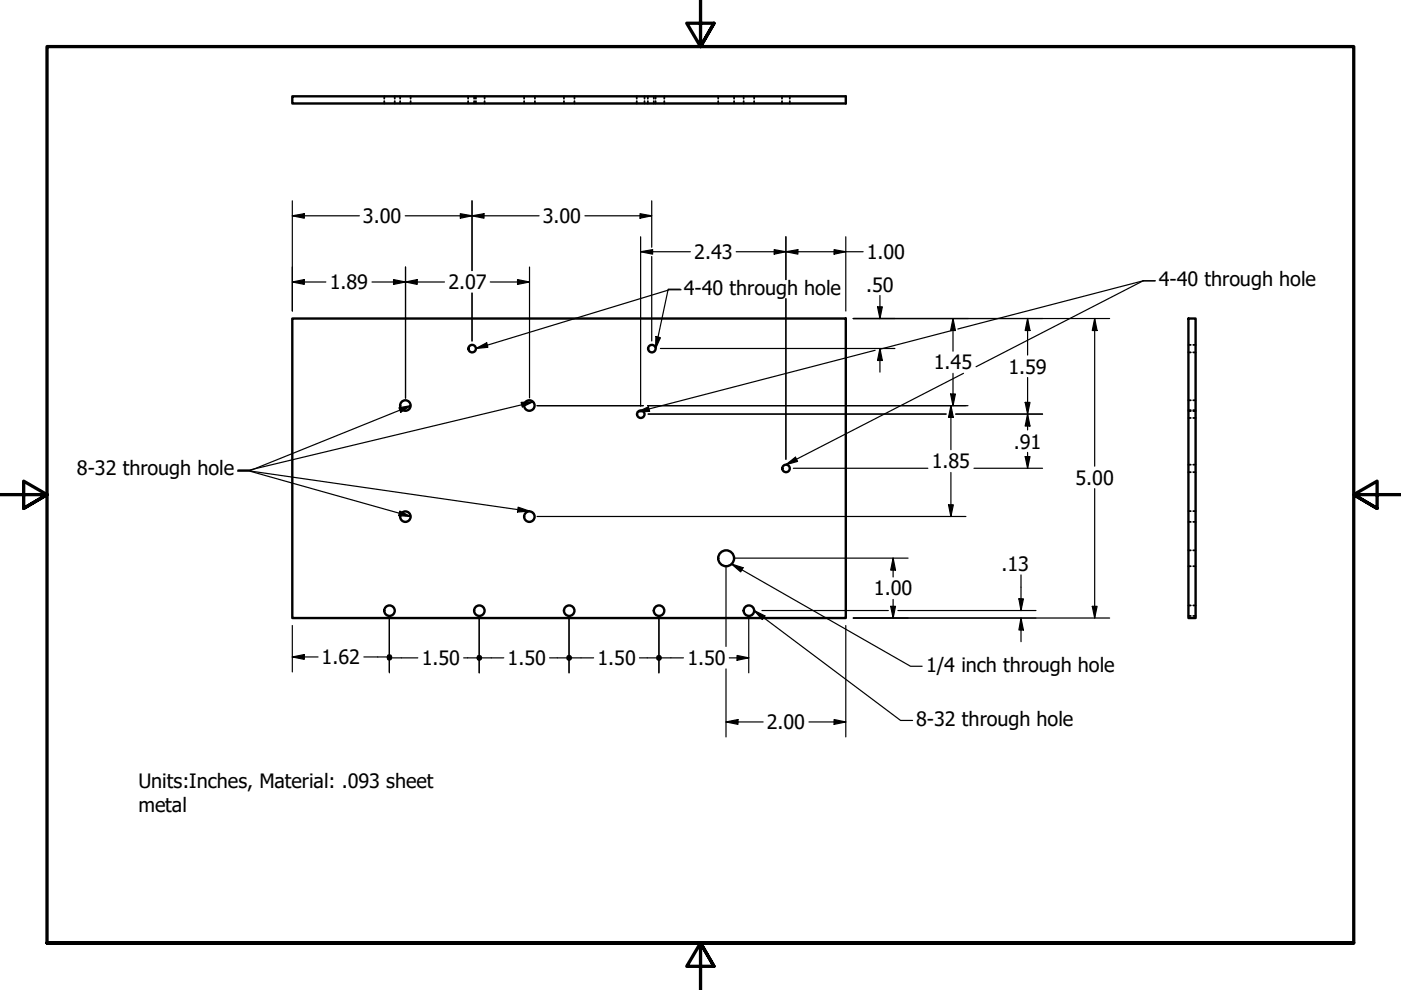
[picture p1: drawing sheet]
<svg xmlns="http://www.w3.org/2000/svg" width="297mm" height="210mm" viewBox="0 0 297 210" stroke-linecap="round" stroke-linejoin="round" font-family="sans-serif">
<!-- layer: Visible (ANSI) -->
<g fill="none" stroke="#000" stroke-width=".51">
<path d="M62 20.4h117.3v1.5h-117.3zM62 67.5h117.3v63.5h-117.3zM252 67.5h1.5v63.5h-1.5z"/>
<circle cx="100.1" cy="73.9" r=".79"/>
<circle cx="138.2" cy="73.9" r=".79"/>
<circle cx="85.9" cy="86" r="1.11"/>
<circle cx="112.2" cy="86" r="1.11"/>
<circle cx="135.9" cy="87.8" r=".79"/>
<circle cx="166.7" cy="99.3" r=".79"/>
<circle cx="85.9" cy="109.5" r="1.11"/>
<circle cx="112.2" cy="109.5" r="1.11"/>
<circle cx="154" cy="118.4" r="1.68"/>
<circle cx="82.6" cy="129.5" r="1.11"/>
<circle cx="101.6" cy="129.5" r="1.11"/>
<circle cx="120.7" cy="129.5" r="1.11"/>
<circle cx="139.7" cy="129.5" r="1.11"/>
<circle cx="158.8" cy="129.5" r="1.11"/>
</g>
<!-- layer: Hidden (ANSI) -->
<g fill="none" stroke="#000" stroke-width=".38">
<path d="M81.5 20.4v.5M81.5 21.4v.5M83.7 20.4v.5M83.7 21.4v.5M84.8 20.4v.5M84.8 21.4v.5M87.1 20.4v.5M87.1 21.4v.5M99.3 20.4v.5M99.3 21.4v.5M100.5 20.4v.5M100.5 21.4v.5"/>
<path d="M100.9 20.4v.5M100.9 21.4v.5M102.7 20.4v.5M102.7 21.4v.5M111.1 20.4v.5M111.1 21.4v.5M113.4 20.4v.5M113.4 21.4v.5M119.6 20.4v.5M119.6 21.4v.5M121.8 20.4v.5M121.8 21.4v.5"/>
<path d="M135 20.4v.5M135 21.4v.5M136.7 20.4v.5M136.7 21.4v.5M137.4 20.4v.5M137.4 21.4v.5M138.6 20.4v.5M138.6 21.4v.5M139 20.4v.5M139 21.4v.5M140.8 20.4v.5M140.8 21.4v.5"/>
<path d="M152.3 20.4v.5M152.3 21.4v.5M155.6 20.4v.5M155.6 21.4v.5M157.7 20.4v.5M157.7 21.4v.5M159.9 20.4v.5M159.9 21.4v.5M165.8 20.4v.5M165.8 21.4v.5M167.4 20.4v.5M167.4 21.4v.5"/>
<path d="M252 74.7h.5M252 73.1h.5M253 74.7h.5M253 73.1h.5M252 88.6h.5M252 87h.5M252 98.5h.5M252 87.2h.5M252 84.9h.5M253 88.6h.5M253 87h.5M253 98.5h.5"/>
<path d="M253 87.2h.5M253 84.9h.5M252 116.7h.5M252 100.1h.5M252 110.7h.5M252 108.4h.5M253 116.7h.5M253 100.1h.5M253 110.7h.5M253 108.4h.5M252 120.1h.5M252 130.6h.5"/>
<path d="M252 128.4h.5M253 120.1h.5M253 130.6h.5M253 128.4h.5"/>
</g>
<!-- layer: Border (ANSI) -->
<path d="M148.5 -.1v10l-2.9-5h5.8l-2.9 5 2.9-5M0 104.9h10l-5-2.9v5.8l5-2.9-5 2.9M297 104.9h-10l5-2.9v5.8l-5-2.9 5 2.9M10 199.9v-190h277v190h-277h277M151.4 204.9l-2.9-5 2.9 5h-5.8l2.9-5v10" fill="none" stroke="#000" stroke-width=".7"/>
<!-- layer: Dimension (ANSI) -->
<g fill="none" stroke="#000" stroke-width=".25">
<path d="M62 59.8l2.5-.5v1zM62 45.8l2.5-.5v1zM62 59.8h7.1M62 42.6v23.3M62 45.8h14.2M78.9 59.8h15.3M83.4 59.3l2.6 .5-2.6 .5zM85.9 45.8h28.4M86 59.8l2.5-.5v1zM86 56.6v27.8M97.6 45.3l2.5 .5-2.5 .5zM100.1 45.8l2.5-.5v1z"/>
<path d="M100.1 42.6v14.8M103.9 59.8h8.4M109.7 59.3l2.6 .5-2.6 .5zM112.3 56.6v27.8M124 45.8h14.2M135.7 45.3l2.5 .5-2.5 .5zM135.8 53.4l2.6-.5v1zM135.8 53.4h10.6M135.8 50.2v35.9M138.2 42.6v9.8M138.2 54.4v17.9M156.1 53.4h26.9"/>
<path d="M164.1 52.9l2.5 .5-2.5 .5zM166.6 53.4l2.6-.5v1zM166.6 50.2v9.1M176.8 52.9l2.5 .5-2.5 .5zM179.3 50.2v15.7M100.1 62.1v10.2M140 73.9h49.7M166.6 63.3v34.1M180.9 67.5h54.4M186.1 65.1h1l-.5 2.4zM186.6 73.9l.5 2.5h-1zM186.6 62.6v4.9"/>
<path d="M186.6 73.9v5M202.1 67.5l.5 2.6h-1.1zM202.1 67.5v7M202.1 79.2v6.8M217.9 67.5l.5 2.6h-1zM217.9 67.5v7.8M232.1 67.5l.5 2.6h-1zM232.1 67.5v31.3M113.9 86h22.5M137.3 86h67.9M137.4 87.8h63.2M168.2 99.3h28.5"/>
<path d="M201.5 83.5h1.1l-.5 2.5zM201.6 86l.5 2.5h-1zM201.6 86v9.3M202.6 87.8h18.4M206.5 99.3h14.5M217.4 85.3h1l-.5 2.5zM217.4 96.8h1l-.5 2.5zM217.9 87.8l.5 2.5h-1zM217.9 80v11.2M217.9 95.9v3.4M113.9 109.5h90.9M153.9 119.9v17.2"/>
<path d="M155.5 118.3h37M189.4 118.3l.5 2.6h-1.1zM189.4 118.3v4M201.1 107h1l-.5 2.5zM201.6 100.2v9.3M232.1 103.6v27.4M62 139.3l2.5-.5v1zM62 132.6v9.9M62 139.3h5.4M77.2 139.3h4.8M82.5 131v11.7M83.2 139.5h5.4"/>
<path d="M98.3 139.5h2.7M101.6 131v11.7M102.2 139.5h4.6M116.5 139.5h3.6M120.6 131v11.7M121.3 139.5h4.6M135.6 139.5h3.5M139.7 131v11.7M140.3 139.5h4.6M154.6 139.5h4.1M156.3 139l2.4 .5-2.4 .5zM158.7 131v11.7"/>
<path d="M161.5 129.4h26.8M179.3 132.6v23.6M180.9 131h54.4M188.8 128.6h1.1l-.5 2.4zM189.4 127.1v3.9M190.4 129.4h29.2M216 127h1l-.5 2.4zM216.5 131l.5 2.6h-1zM216.5 121.9v7.5M216.5 131v5.1M231.6 128.6h1l-.5 2.4zM153.9 153.1l2.6-.5v1z"/>
<path d="M153.9 153.1h7.9M153.9 141.8v14.4M171.5 153.1h7.8M176.8 152.6l2.5 .5-2.5 .5z"/>
</g>
<g fill="#000">
<path d="M62 59.8l2.5-.5v1z" fill-rule="evenodd"/>
<path d="M62 45.8l2.5-.5v1z" fill-rule="evenodd"/>
<path d="M86 59.8l2.5-.5v1z" fill-rule="evenodd"/>
<path d="M97.6 45.3l2.5 .5-2.5 .5z" fill-rule="evenodd"/>
<path d="M100.1 45.8l2.5-.5v1z" fill-rule="evenodd"/>
<path d="M135.7 45.3l2.5 .5-2.5 .5z" fill-rule="evenodd"/>
<path d="M135.8 53.4l2.6-.5v1z" fill-rule="evenodd"/>
<path d="M164.1 52.9l2.5 .5-2.5 .5z" fill-rule="evenodd"/>
<path d="M166.6 53.4l2.6-.5v1z" fill-rule="evenodd"/>
<path d="M176.8 52.9l2.5 .5-2.5 .5z" fill-rule="evenodd"/>
<path d="M83.4 59.3l2.6 .5-2.6 .5z" fill-rule="evenodd"/>
<path d="M109.7 59.3l2.6 .5-2.6 .5z" fill-rule="evenodd"/>
<path d="M186.1 65.1h1l-.5 2.4z" fill-rule="evenodd"/>
<path d="M186.6 73.9l.5 2.5h-1z" fill-rule="evenodd"/>
<path d="M202.1 67.5l.5 2.6h-1.1z" fill-rule="evenodd"/>
<path d="M217.9 67.5l.5 2.6h-1z" fill-rule="evenodd"/>
<path d="M232.1 67.5l.5 2.6h-1z" fill-rule="evenodd"/>
<path d="M201.5 83.5h1.1l-.5 2.5z" fill-rule="evenodd"/>
<path d="M201.6 86l.5 2.5h-1z" fill-rule="evenodd"/>
<path d="M217.4 85.3h1l-.5 2.5z" fill-rule="evenodd"/>
<path d="M217.4 96.8h1l-.5 2.5z" fill-rule="evenodd"/>
<path d="M217.9 87.8l.5 2.5h-1z" fill-rule="evenodd"/>
<path d="M201.1 107h1l-.5 2.5z" fill-rule="evenodd"/>
<path d="M62 139.3l2.5-.5v1z" fill-rule="evenodd"/>
<path d="M156.3 139l2.4 .5-2.4 .5z" fill-rule="evenodd"/>
<path d="M188.8 128.6h1.1l-.5 2.4z" fill-rule="evenodd"/>
<path d="M189.4 118.3l.5 2.6h-1.1z" fill-rule="evenodd"/>
<path d="M216 127h1l-.5 2.4z" fill-rule="evenodd"/>
<path d="M216.5 131l.5 2.6h-1z" fill-rule="evenodd"/>
<path d="M231.6 128.6h1l-.5 2.4z" fill-rule="evenodd"/>
<path d="M153.9 153.1l2.6-.5v1z" fill-rule="evenodd"/>
<path d="M176.8 152.6l2.5 .5-2.5 .5z" fill-rule="evenodd"/>
<circle cx="82.6" cy="139.3" r=".63"/>
<circle cx="82.6" cy="139.5" r=".63"/>
<circle cx="101.6" cy="139.5" r=".63"/>
<circle cx="120.7" cy="139.5" r=".63"/>
<circle cx="139.7" cy="139.5" r=".63"/>
</g>
<!-- layer: Symbol (ANSI) -->
<g fill="none" stroke="#000" stroke-width=".25">
<path d="M242.4 59.5h2.5M242.4 59.5l-39.3 10.3M242.4 59.5l-35.5 18.3M100.9 73.9l2.3-1.2 .2 .9zM139.1 71.3l.9 .3-1 2.3zM144.2 61.3h-2.5l-2.7 12.6M144.4 61.4h-2.5l-41 12.5M185.5 74.3l-50.4 13M202.3 69.9l-15.6 4.1M204.3 79.2l-37.7 19.3M50.4 99.9h2.4l34.3 9.6M50.5 99.9h2.5l59.3 8.5"/>
<path d="M84.6 86.5l2.5-.5-2.1 1.4zM87.1 86l-34 13.7h-2.5M110.5 85.3l2.5-.1-2.3 1.1zM113 85.2l-60.1 14.5h-2.5M135.1 87.3l2.4-1 .2 .9zM166.6 98.5l2.1-1.6 .4 .9zM84.8 108.4l2.3 1.1-2.6-.2zM109.9 107.5l2.4 .9-2.6 .2zM155.1 119.6l2.4 .8-.5 .9zM155.1 119.6l37.9 21.7h2.5M159.9 129.4l2.3 1.2-.6 .8zM159.9 129.4l31 23.4h2.6"/>
</g>
<g fill="#000">
<path d="M100.9 73.9l2.3-1.2 .2 .9z" fill-rule="evenodd"/>
<path d="M139.1 71.3l.9 .3-1 2.3z" fill-rule="evenodd"/>
<path d="M84.6 86.5l2.5-.5-2.1 1.4z" fill-rule="evenodd"/>
<path d="M110.5 85.3l2.5-.1-2.3 1.1z" fill-rule="evenodd"/>
<path d="M135.1 87.3l2.4-1 .2 .9z" fill-rule="evenodd"/>
<path d="M166.6 98.5l2.1-1.6 .4 .9z" fill-rule="evenodd"/>
<path d="M84.8 108.4l2.3 1.1-2.6-.2z" fill-rule="evenodd"/>
<path d="M109.9 107.5l2.4 .9-2.6 .2z" fill-rule="evenodd"/>
<path d="M155.1 119.6l2.4 .8-.5 .9z" fill-rule="evenodd"/>
<path d="M159.9 129.4l2.3 1.2-.6 .8z" fill-rule="evenodd"/>
</g>
<g font-size="4.2">
<text x="77" y="47.3">3.00</text>
<text x="115.1" y="47.3">3.00</text>
<text x="147.2" y="54.9">2.43</text>
<text x="183.8" y="54.9">1.00</text>
<text x="69.9" y="61.3">1.89</text>
<text x="95.1" y="61.3">2.07</text>
<text x="145" y="62.5">4-40 through hole</text>
<text x="183.6" y="61.8">.50</text>
<text x="245.7" y="60.7">4-40 through hole</text>
<text x="198" y="78.3">1.45</text>
<text x="213.8" y="79.2">1.59</text>
<text x="214.9" y="95.1">.91</text>
<text x="16.3" y="100.8">8-32 through hole</text>
<text x="197.5" y="99.3">1.85</text>
<text x="228" y="102.8">5.00</text>
<text x="212.3" y="121">.13</text>
<text x="185.3" y="126.2">1.00</text>
<text x="68.2" y="140.8">1.62</text>
<text x="89.4" y="141">1.50</text>
<text x="107.6" y="141">1.50</text>
<text x="126.7" y="141">1.50</text>
<text x="145.7" y="141">1.50</text>
<text x="196.3" y="142.4">1/4 inch through hole</text>
<text x="162.6" y="154.6">2.00</text>
<text x="194.2" y="153.9">8-32 through hole</text>
<text x="29.3" y="167.2">Units:Inches, Material: .093 sheet</text>
<text x="29.3" y="172.2">metal</text>
</g>
</svg>
